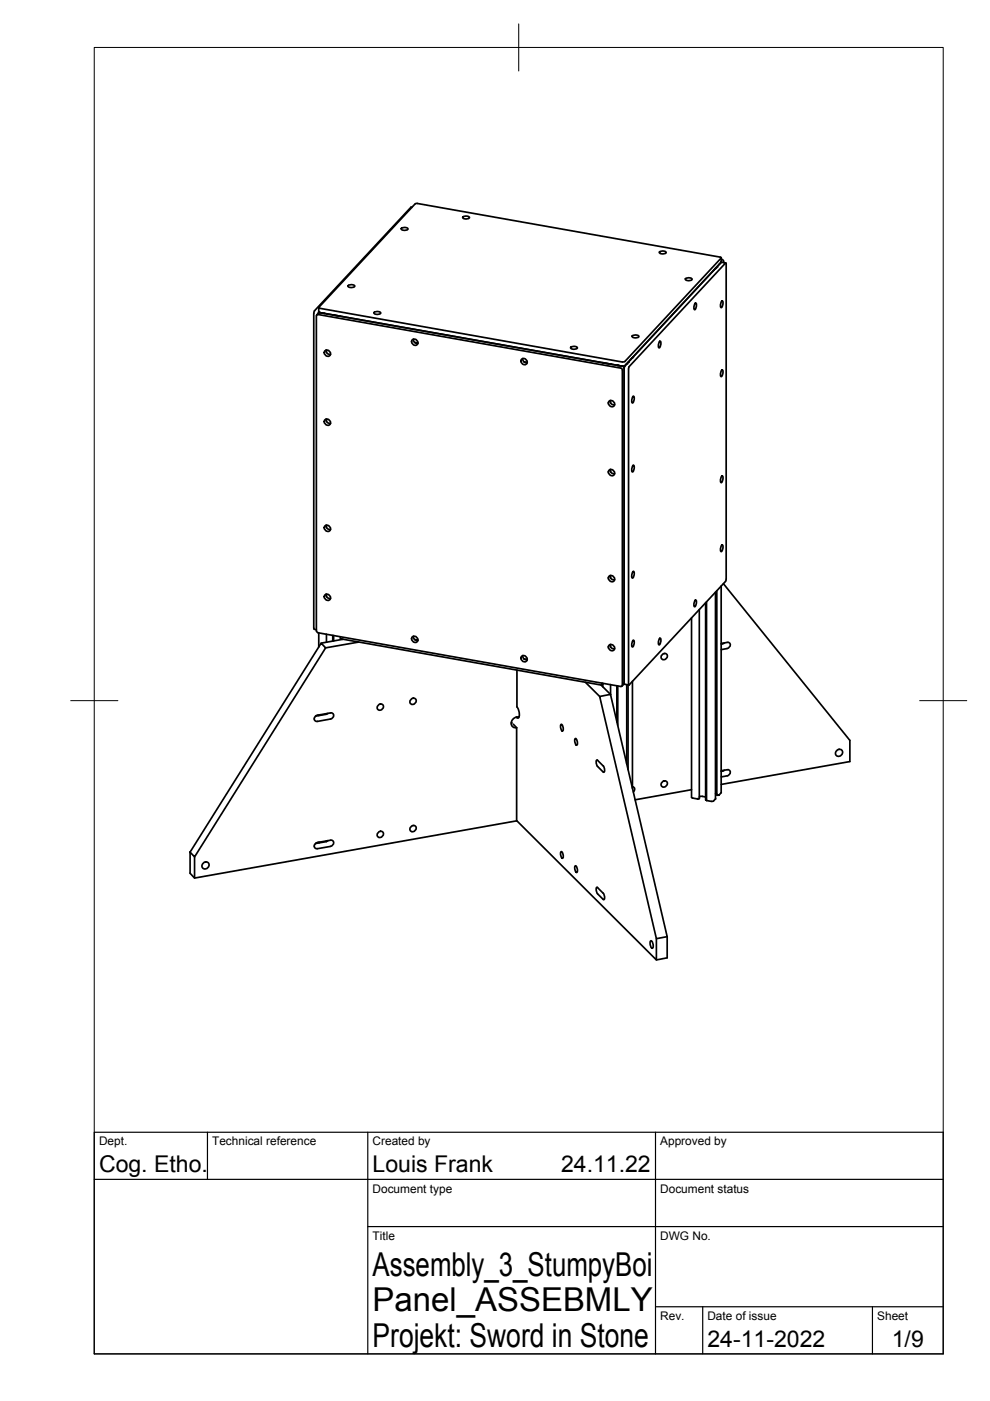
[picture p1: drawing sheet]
<svg xmlns="http://www.w3.org/2000/svg" width="210mm" height="297mm" viewBox="0 0 210 297" stroke-linecap="round" stroke-linejoin="round" font-family="sans-serif">
<!-- layer: Visible -->
<g fill="none" stroke="#000" stroke-width=".36">
<path d="M85.1 48.4l.7-.2 .7 .3-.2 .2-.5 .1-.6-.1zM87.1 44l-20.4 21.9-.1 .5M87.2 43.9l.1 .1M88 43.2l-20.4 22M88 43.2l.5-.1 64.2 11.4M98.1 46l.7-.2 .7 .3-.2 .2-.5 .1-.6-.1zM139.8 53.4l.7-.2 .7 .3-.2 .2-.5 .1-.6-.1zM145.3 59.1l.7-.2 .7 .3-.2 .2-.5 .1-.6-.1zM151.1 57.6h.1M151.3 57.3h.1M151.7 56.9l-.4 .4M151.7 56.9h.1"/>
<path d="M152.5 56v.1M152.7 54.5l.2 .2M152.9 54.7l-20.4 21.9-.5 .1M152.9 55.6l-20.4 22M152.9 55.6l-.4 .5M152.9 55h.2a.52 .52 0 0 1 .3 .7M152.9 54.7v.9M152.9 55.5l.1 .1M152.9 55.6h.1M153 55.6l.9 .2M153 55.6h-.1M66.5 66.4v66.8"/>
<path d="M67.1 67v66.8M67.1 66.9l.3-.2 64.2 11.3 .4 .4M67.5 66.4l-.3 .4M67.6 65.2v1.1M67.6 65.2l.2 .2 64.2 11.4M67.8 66.3l-.2-.2-.1 .3M67.8 66.3l1 .1M67.8 66.3l64.2 11.3M67.8 66.3l-.2 .1M68.9 74.3a.68 .68 0 0 1 1.1 .3 .68 .68 0 0 1-.6 .9 .73 .73 0 0 1-.5-1.2zM69.1 74.2l.3 .7 .7 .2M69.2 74.2v.5"/>
<path d="M70.7 66.8h.1M70.8 66.8l1 .2M71.8 67h.1M72.2 67v.1M73.8 60.5l.7-.1 .7 .2-.2 .3-.5 .1-.6-.2zM79.3 66.2l.7-.2 .7 .3-.2 .3-.5 .1-.6-.2zM87.5 72a.68 .68 0 0 1 1 .3 .68 .68 0 0 1-.6 .9 .73 .73 0 0 1-.4-1.2zM87.7 71.9l.2 .7 .7 .2M87.9 72.6l.7 .1M110.6 76.1a.68 .68 0 0 1 1.1 .3 .68 .68 0 0 1-.6 .9 .73 .73 0 0 1-.5-1.2zM110.8 76l.3 .7 .7 .2M111 76.7l.8 .1"/>
<path d="M121 73.6l.7-.2 .7 .3-.2 .3h-.5l-.6-.1zM127.8 76.9h.1M128 76.9h.1M128 76.9l1 .2M129.1 77.1h.1M131 77.5l1 .1M131 77.5h.1M132 78.5v66.8M132 77.6l.3 .4M132.5 77.5l-.5 .1M132.5 77.6l-.2 .4 .1 66.8v.3l.9 .1M132.9 77.1l-.4 .5"/>
<path d="M132.9 77.1h.1M133.7 76.3h.1M134.1 71.2l.6-.2 .8 .3-.2 .2-.6 .1-.5-.1zM134.1 75.8l-.4 .5M134.1 75.8h.1M139.9 72.4l.2 .1v.5l-.1 .5-.3 .3-.1-.7zM147.4 64.3l.2 .1v.5l-.1 .5-.2 .3-.2-.7zM153 78.5l.3 .1v.5l-.2 .5-.2 .3-.1-.7zM153 63.9h.3v.6l-.2 .5-.2 .2-.1-.7zM68.9 89a.68 .68 0 0 1 1.1 .2 .68 .68 0 0 1-.6 1 .73 .73 0 0 1-.5-1.2zM69.1 88.9l.3 .6 .7 .3M69.2 88.9v.5"/>
<path d="M129.2 99.7a.68 .68 0 0 1 1 .2 .68 .68 0 0 1-.5 1 .73 .73 0 0 1-.5-1.2zM129.2 85a.68 .68 0 0 1 1 .3 .68 .68 0 0 1-.5 .9 .73 .73 0 0 1-.5-1.2zM129.4 99.5l.2 .7 .7 .2M129.4 84.9l.2 .7 .7 .2M129.5 84.9v.5M129.5 99.5v.6M134.2 84.1h.2l.1 .6-.2 .5-.2 .2-.1-.7zM134.2 98.7l.2 .1 .1 .5-.2 .5-.2 .3-.1-.7zM68.9 111.5a.68 .68 0 0 1 1.1 .2 .68 .68 0 0 1-.6 1 .73 .73 0 0 1-.5-1.2zM69.1 111.4l.3 .6 .7 .3M69.2 111.4v.5M153 115.6l.3 .1v.5l-.2 .5-.2 .3-.1-.7z"/>
<path d="M153 101h.3v.6l-.2 .5-.2 .2-.1-.7zM66.6 133.2v.2l.5 .1M67.1 133.8l.3 .4 64.2 11.3 .4-.2M67.6 134.2v3M68.1 136.4l.9 1-27.7 44.3-1-1zM68.9 126.1a.68 .68 0 0 1 1.1 .3 .68 .68 0 0 1-.6 .9 .73 .73 0 0 1-.5-1.2zM69.1 126l.3 .7 .7 .2M69.2 126v.5M69.2 134.5v1.7M70.5 134.7v1.2M70.7 134.8v1.1M72.2 135v.4l55.4 9.9v-.5"/>
<path d="M72.6 135.5v.1M72.7 135.5l-4.6 .9M76.1 136.1l-7.1 1.3M87.5 135a.68 .68 0 0 1 1 .3 .68 .68 0 0 1-.6 .9 .73 .73 0 0 1-.4-1.2zM87.7 134.9l.2 .7 .7 .2M87.9 135.6l.7 .1M110.6 139.1a.68 .68 0 0 1 1.1 .3 .68 .68 0 0 1-.6 .9 .73 .73 0 0 1-.5-1.2zM110.8 139l.3 .7 .7 .2M111 139.7l.8 .1M129.2 136.8a.68 .68 0 0 1 1 .2 .68 .68 0 0 1-.5 1 .73 .73 0 0 1-.5-1.2zM129.2 122.1a.68 .68 0 0 1 1 .3 .68 .68 0 0 1-.5 .9 .73 .73 0 0 1-.5-1.2zM129.4 136.7l.2 .6 .7 .2"/>
<path d="M129.4 122l.2 .7 .7 .2M129.5 122v.5M129.5 136.7v.5M134.2 121.2l.2 .1 .1 .5-.2 .5-.2 .3-.1-.7zM134.2 135.8l.2 .1 .1 .5-.2 .5-.2 .3-.1-.7zM139.9 135.4h.2v.6l-.1 .5-.3 .2-.1-.7zM140.4 138.8a.64 .64 0 0 1 1 0 .64 .64 0 0 1-.3 1 .59 .59 0 0 1-.8-.1 .59 .59 0 0 1 .1-.9zM146.6 131v38.1M147.4 127.3h.2v.6l-.1 .5-.2 .2-.2-.7zM148.3 129.2v40.1M149.6 127.8v41.8M149.8 127.6v42.1"/>
<path d="M151.7 125.5v43.9l-.4 .4-.5 .1M152 125.3v43.3M152.9 124.2v43.9M153.4 123.7l26.8 33.3v4.5l-27.3 4.8M153.6 136.3l-.7 .3M154.2 136.2l-1.3 .2M154.2 136.2a.65 .65 0 0 1 .7 .6 .65 .65 0 0 1-.7 .7l-1.3 .2M67.3 151.6l2.8-.5a.65 .65 0 0 1 .7 .7 .65 .65 0 0 1-.7 .7l-2.8 .5M67.3 151.6a.65 .65 0 0 0-.7 .7 .65 .65 0 0 0 .7 .6M67.6 151.6v.1M69.2 151.3v.1M69.5 151.2l-.4 .2-2.2 .4"/>
<path d="M80.2 149.5a.64 .64 0 0 1 1 0 .64 .64 0 0 1-.3 1 .59 .59 0 0 1-.8-.1 .59 .59 0 0 1 .1-.9zM87.1 148.3a.64 .64 0 0 1 1.1-.1 .64 .64 0 0 1-.4 1 .59 .59 0 0 1-.8-.1 .59 .59 0 0 1 .1-.8zM108.6 153.3h-.2M108.8 153.6l.7 .7M109.5 154.3v19.7l-68.2 12.2-1-1v-4.5M109.5 152a1.18 1.18 0 0 0-1.1 1 1.18 1.18 0 0 0 .8 1.3h.3M109.6 142.1v7.8a2.07 2.07 0 0 1 .2 2.4l-.3-.3M110.1 151.9l-.6 .1M119 153.6l.3 .2 .1 .5-.1 .7-.3-.2-.1-.5zM122 156.6l.3 .2 .1 .5-.1 .7-.3-.2-.1-.5zM124.1 144.6l3 3.1M127.1 147.7l2.3-.5 12.1 51.4-2.3 .4z"/>
<path d="M127.4 145.2l2 2M127.8 145.1l-.2 .2M127.8 144.9v.7M129.5 145.1v2.2M130.8 145.4v7.7M131 145.4v8.4M132.2 145.1l-.3 .4M132.3 144.8v.2M132.9 145.2v16.8M133.2 145.2v18M133.4 145.2l-.1-.2v-67l.1-.3 20.5-21.9v67.2l-.1 .3-20.4 21.9M134.1 144.4v22.8"/>
<path d="M177.4 159.2a.72 .72 0 0 1 1.1-.1 .72 .72 0 0 1-.3 1.1 .68 .68 0 0 1-.9-.1 .68 .68 0 0 1 .1-.9zM67.3 178.6l2.8-.5a.65 .65 0 0 1 .7 .7 .65 .65 0 0 1-.7 .6M67.3 178.6a.65 .65 0 0 0-.7 .7 .65 .65 0 0 0 .7 .6M67.6 178.6l.1 .1M69.2 178.3v.1M69.5 178.2l-2.6 .6M70.1 179.5l-2.8 .4M80.2 176.5a.64 .64 0 0 1 1 0 .64 .64 0 0 1-.3 1 .59 .59 0 0 1-.8-.1 .59 .59 0 0 1 .1-.9zM87.1 175.3a.64 .64 0 0 1 1.1-.1 .64 .64 0 0 1-.4 1 .59 .59 0 0 1-.8-.1 .59 .59 0 0 1 .1-.8zM109.5 174l29.7 29.5v-4.5M127.9 162.4l-1.4-1.3-.1 .7 .3 .7M127.9 162.4l.3 .6-.2 .7-1.3-1.2"/>
<path d="M134.1 166.8a.61 .61 0 0 1 .5 .5 .61 .61 0 0 1-.3 .6M140.4 165.8a.64 .64 0 0 1 1 0 .64 .64 0 0 1-.3 1 .59 .59 0 0 1-.8-.1 .59 .59 0 0 1 .1-.9zM146.6 167.4l-11.9 2.2M146.6 169.1l1.2 .3M148 169.3l-.1 .1M148.3 169.2v.1M148.3 169.3h-.3M148.5 168.9h-.2M148.9 168.9l.7 .1M149 168.8h-.4M149.6 169.6h.1M149.6 169.6l.2 .1"/>
<path d="M149.8 169.6h.1M149.8 169.7l1 .2M149.8 169.7h.1M151.7 168.3h.3M151.7 169.4h.1M152 168.5v.1M152.4 168.5l-.4 .1M152.5 168.5h-.1M152.9 168.1l-.4 .4M153.2 163.5h-.3M153.6 163.3l-.4 .2M154.2 163.2l-1.3 .2"/>
<path d="M154.2 163.2a.65 .65 0 0 1 .7 .7 .65 .65 0 0 1-.7 .6l-1.3 .2M41.3 181.7v4.5M43 183.1a.72 .72 0 0 1 1.2-.1 .72 .72 0 0 1-.3 1.1 .68 .68 0 0 1-1-.1 .68 .68 0 0 1 .1-.9zM119 180.6l.3 .2 .1 .5-.1 .7-.3-.2-.1-.5zM122 183.6l.3 .2 .1 .5-.1 .7-.3-.2-.1-.5zM127.9 190.7h.1l.2-.4-.2-.8-1.5-1.4-.1 .4 .2 .8 1.3 1.4M138 199.5l.3 .2 .2 .6-.2 .8-.3-.3-.1-.6zM141.5 198.6v4.5l-2.3 .4"/>
</g>
<g fill="#000">
<circle cx="151.7" cy="56.9" r=".18"/>
<circle cx="152" cy="56.6" r=".18"/>
<circle cx="69.2" cy="66.5" r=".18"/>
<circle cx="70.5" cy="66.8" r=".18"/>
<circle cx="70.7" cy="66.8" r=".18"/>
<circle cx="127.8" cy="76.9" r=".18"/>
<circle cx="129.5" cy="77.2" r=".18"/>
<circle cx="130.8" cy="77.4" r=".18"/>
<circle cx="131" cy="77.5" r=".18"/>
<circle cx="132.9" cy="77.1" r=".18"/>
<circle cx="133.2" cy="76.8" r=".18"/>
<circle cx="134.1" cy="75.8" r=".18"/>
<circle cx="67.6" cy="178.6" r=".18"/>
</g>
<!-- layer: BORDER -->
<path d="M20 10.1h180v276.9h-180zM110 5.1v10M15 148.6h10M195 148.6h10" fill="none" stroke="#000" stroke-width=".21"/>
<!-- layer: TITLEBLOCK -->
<path d="M20 240.1h180v46.9h-180zM20 250h180M44 240.1v9.9M78 240.1v46.9M139 240.1v46.9M78 260.1h122M139 277.1h61M149 277.1v9.9M185 277.1v9.9" fill="none" stroke="#000" stroke-width=".25"/>
<g font-size="7">
<text x="79" y="270.6">Assembly_3_StumpyBoi</text>
<text x="79" y="278.1">Panel_ASSEBMLY</text>
<text x="79" y="285.5">Projekt: Sword in Stone</text>
</g>
<g font-size="4.9">
<text x="21" y="248.5">Cog. Etho.</text>
<text x="79" y="248.5">Louis Frank</text>
<text x="119" y="248.5">24.11.22</text>
<text x="150" y="285.5">24-11-2022</text>
<text x="189.1" y="285.7">1/9</text>
</g>
<g font-size="2.5">
<text x="21" y="242.9">Dept.</text>
<text x="45" y="242.9">Technical reference</text>
<text x="79" y="242.9">Created by</text>
<text x="140" y="242.9">Approved by</text>
<text x="79" y="252.8">Document type</text>
<text x="140" y="252.8">Document status</text>
<text x="79" y="262.9">Title</text>
<text x="140" y="262.9">DWG No.</text>
<text x="140" y="279.9">Rev.</text>
<text x="150" y="279.9">Date of issue</text>
<text x="186" y="279.9">Sheet</text>
</g>
</svg>
